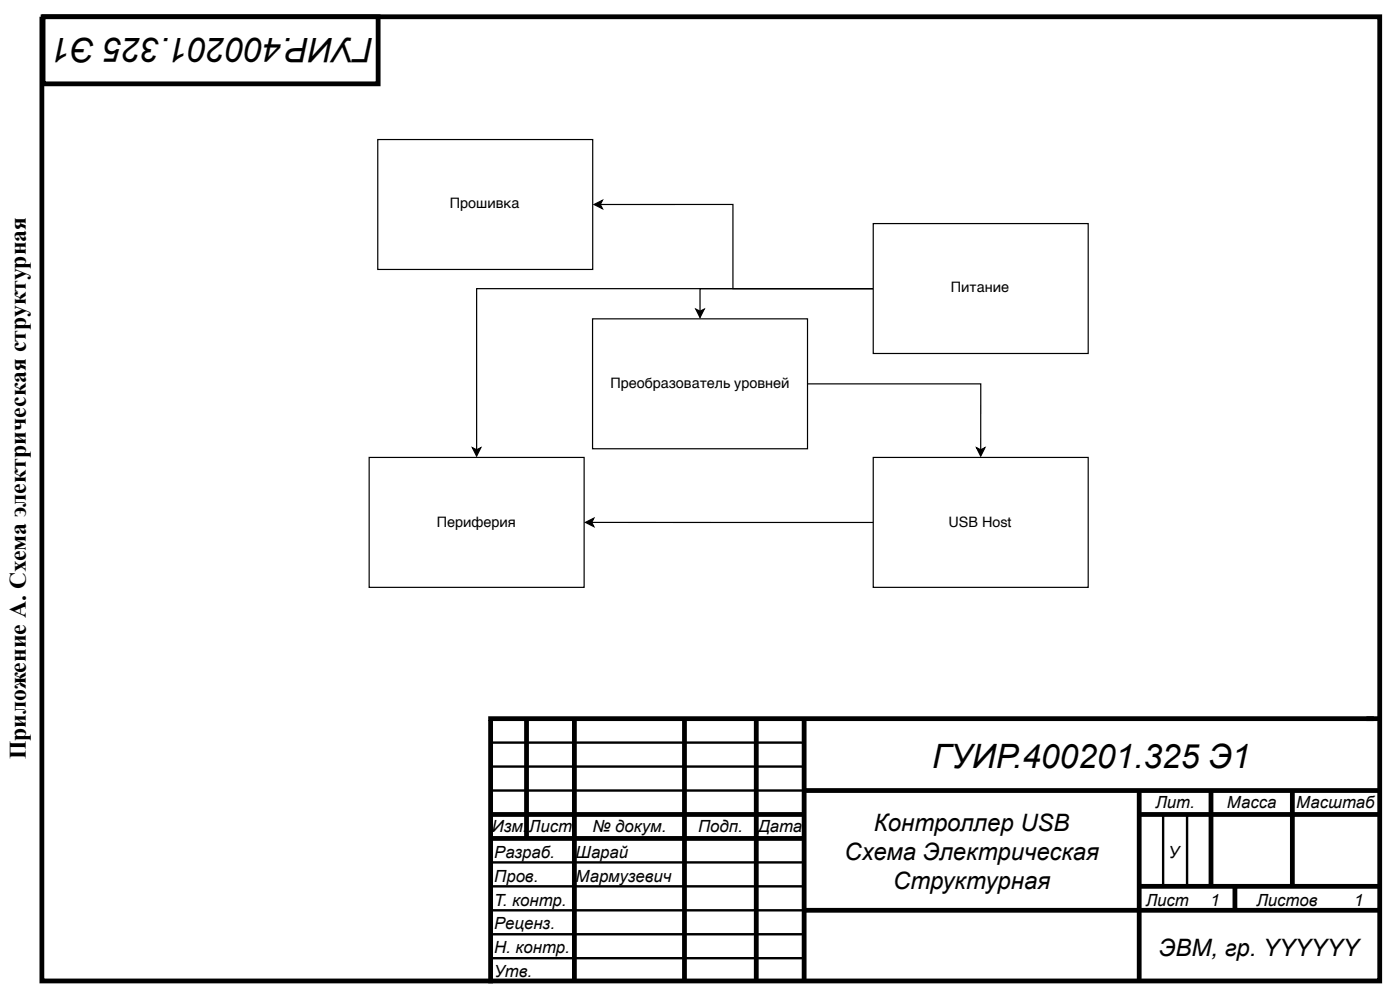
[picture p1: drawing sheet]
<svg xmlns="http://www.w3.org/2000/svg" width="297mm" height="211mm" viewBox="0 0 297 211" stroke-linecap="round" stroke-linejoin="round" font-family="sans-serif">
<path d="M8.9 3.6h283.5v204.1h-283.5z" fill="none" stroke="#000" stroke-width="1" stroke-linecap="butt"/>
<path d="M80.1 29.5h45.5v27.5h-45.5z" fill="#fff"/>
<path d="M80.1 29.5h45.5v27.5h-45.5z" fill="none" stroke="#000" stroke-width=".25"/>
<path d="M185 96.8h45.6v27.5h-45.6z" fill="#fff"/>
<path d="M125.9 43.3l1.8-.9-.5 .9 .5 .9zM127.2 43.3h28.1v17.8h29.7M147.5 65.4l.8 .5 .9-.5-.9 1.8zM185 61.1h-84v34.1M185 61.1h-36.7v4.8M100.1 94.8l.9 .4 .9-.4-.9 1.8zM185 96.8h45.6v27.5h-45.6z" fill="none" stroke="#000" stroke-width=".25"/>
<path d="M125.9 43.3l1.8-.9-.5 .9 .5 .9zM147.5 65.4l.8 .5 .9-.5-.9 1.8zM100.1 94.8l.9 .4 .9-.4-.9 1.8z" fill="#000"/>
<path d="M185 47.3h45.6v27.5h-45.6z" fill="#fff"/>
<path d="M185 47.3h45.6v27.5h-45.6z" fill="none" stroke="#000" stroke-width=".25"/>
<path d="M78.2 96.8h45.6v27.5h-45.6z" fill="#fff"/>
<path d="M78.2 96.8h45.6v27.5h-45.6zM171.1 81.3h36.7v13.9M206.9 94.8l.9 .4 .9-.4-.9 1.8zM124.1 110.6l1.7-.9-.4 .9 .4 .9zM125.4 110.6h59.6" fill="none" stroke="#000" stroke-width=".25"/>
<path d="M206.9 94.8l.9 .4 .9-.4-.9 1.8zM124.1 110.6l1.7-.9-.4 .9 .4 .9z" fill="#000"/>
<path d="M125.6 67.5h45.5v27.5h-45.5z" fill="#fff"/>
<path d="M125.6 67.5h45.5v27.5h-45.5z" fill="none" stroke="#000" stroke-width=".25"/>
<path d="M9.1 3.6h71v14.2h-71z" fill="#fff"/>
<g fill="none" stroke="#000" stroke-width="1" stroke-linecap="butt">
<path d="M9.1 3.6h71v14.2h-71zM103.5 152.1h189.1M104 152.4v55.8M111.6 152.1v25.4M121.7 152.1v55.8M145 152.1v55.8M160.3 152.1v55.8M170.4 152.1v55.8M104.5 177.5h65.9M104.5 172.4h65.9M170.4 167.4h121.7M241.4 167.4v40.5"/>
<path d="M241.4 172.4h50.7M256.6 167.4v20.2M273.9 167.4v20.2M170.4 192.7h121.7M241.4 187.6h50.7M261.7 187.6v5.1"/>
</g>
<path d="M104.5 157.2h65.9M104.5 167.4h65.9M104.5 162.3h65.9M246.5 172.4v15.2M251.5 172.4v15.2M104.5 197.8h65.9M104.5 192.7h65.9M104.5 187.6h65.9M104.5 182.6h65.9M104.5 202.9h65.9" fill="none" stroke="#000" stroke-width=".51"/>
<text font-size="7.2" x="79.1" y="8.1" transform="rotate(-180 79.1 8.1)">ГУИР.400201.325 Э1</text>
<text font-size="7.1" x="197.5" y="162.5">ГУИР.400201.325 Э1</text>
<g font-size="5.1">
<text x="185.2" y="176">Контроллер USB</text>
<text x="178.9" y="182.1">Схема Электрическая</text>
<text x="189.3" y="188.2">Структурная</text>
<text x="245.6" y="202.4">ЭВМ, гр. YYYYYY</text>
</g>
<text font-size="5" x="5.5" y="160.7" transform="rotate(-90 5.5 160.7)">Приложение А. Схема электрическая структурная</text>
<g font-size="3.6">
<text x="244.9" y="171.2">Лит.</text>
<text x="260" y="171.2">Масса</text>
<text x="274.7" y="171.2">Масштаб</text>
<text x="104.2" y="176.2">Изм.</text>
<text x="112.1" y="176.2">Лист</text>
<text x="125.6" y="176.2">№ докум.</text>
<text x="147.9" y="176.2">Подп.</text>
<text x="160.6" y="176.2">Дата</text>
<text x="104.7" y="181.6">Разраб.</text>
<text x="122" y="181.6">Шарай</text>
<text x="247.6" y="181.6">У</text>
<text x="104.7" y="186.6">Пров.</text>
<text x="104.7" y="191.7">Т. контр.</text>
<text x="122" y="186.6">Мармузевич</text>
<text x="242.8" y="191.7">Лист</text>
<text x="256.5" y="191.7">1</text>
<text x="266.3" y="191.7">Листов</text>
<text x="286.9" y="191.7">1</text>
<text x="104.7" y="196.8">Реценз.</text>
<text x="104.7" y="201.8">Н. контр.</text>
<text x="104.7" y="206.9">Утв.</text>
</g>
<g font-size="3">
<text x="95.3" y="44.1">Прошивка</text>
<text x="201.5" y="61.9">Питание</text>
<text x="129.3" y="82.2">Преобразователь уровней</text>
<text x="92.5" y="111.6">Периферия</text>
<text x="201" y="111.6">USB Host</text>
</g>
</svg>
